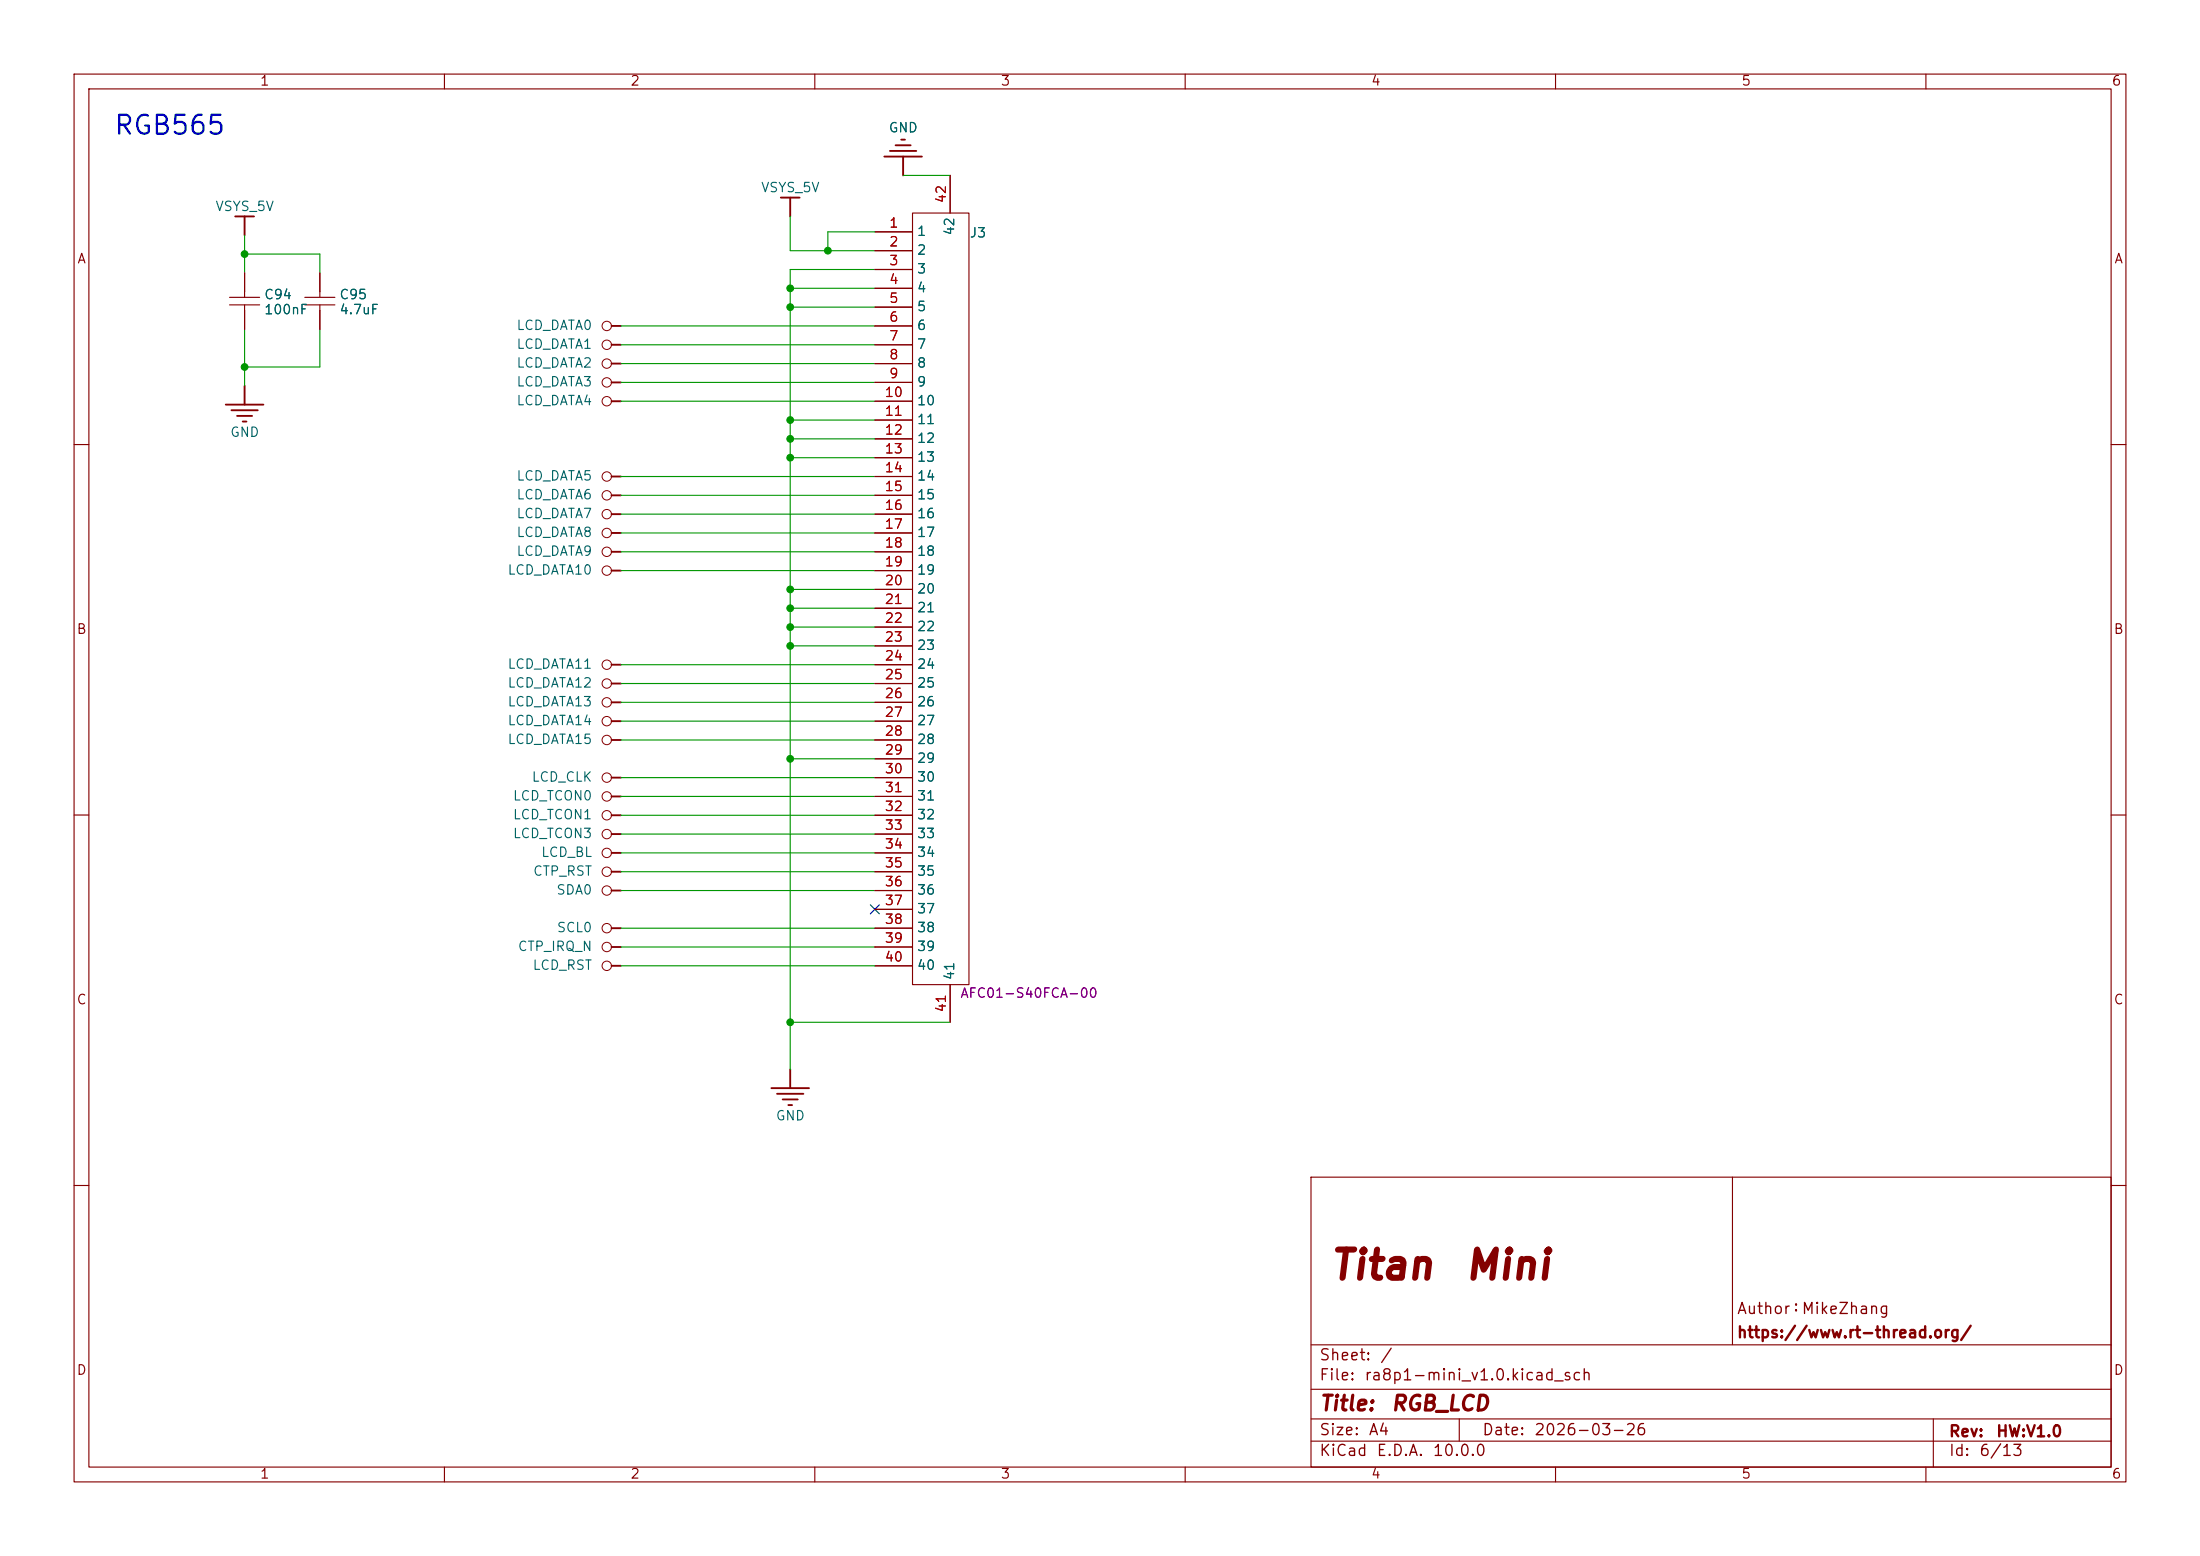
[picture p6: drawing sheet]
<svg xmlns="http://www.w3.org/2000/svg" width="297mm" height="210mm" viewBox="0 0 297 210" stroke-linecap="round" stroke-linejoin="round" font-family="sans-serif">
<g fill="none" stroke="#840000" stroke-width=".15">
<path d="M10 10h277v190h-277zM12 12h273v186h-273zM60 10v2M110 10v2M160 10v2M210 10v2M260 10v2M33 36.8v3.3M43.2 36.8v3.3M118.1 31.3h5.1M118.1 33.8h5.1M118.1 36.4h5.1"/>
<path d="M118.1 38.9h5.1M123.2 28.8h7.6v104.1h-7.6zM128.3 23.7v5.1M31 41.1h4.1M31 40.1h4.1M33 41.1v3.4M41.1 41.1h4.1M41.1 40.1h4.1M43.2 41.1v3.4M118.1 41.5h5.1M118.1 44h5.1M118.1 46.5h5.1"/>
<path d="M118.1 49.1h5.1M118.1 51.6h5.1M118.1 54.2h5.1M118.1 56.7h5.1M118.1 59.2h5.1M10 60h2M118.1 61.8h5.1M118.1 64.3h5.1M118.1 66.9h5.1M118.1 69.4h5.1M118.1 71.9h5.1M118.1 74.5h5.1"/>
<path d="M118.1 77h5.1M118.1 79.6h5.1M285 60h2M118.1 82.1h5.1M118.1 84.6h5.1M118.1 87.2h5.1M118.1 89.7h5.1M118.1 92.3h5.1M118.1 94.8h5.1M118.1 97.3h5.1M118.1 99.9h5.1M10 110h2"/>
<path d="M118.1 102.4h5.1M118.1 105h5.1M118.1 107.5h5.1M118.1 110h5.1M118.1 112.6h5.1M118.1 115.1h5.1M118.1 117.7h5.1M285 110h2M118.1 120.2h5.1M118.1 122.7h5.1M118.1 125.3h5.1M118.1 127.8h5.1"/>
<path d="M118.1 130.4h5.1M128.3 132.9v5.1M177 158.9h108v39.1h-108zM233.9 158.9v22.6M10 160h2M285 160h2M60 198v2M110 198v2M160 198v2M177 194.5h108M177 191.5h108M177 187.5h108"/>
<path d="M177 181.5h108M197 191.5v3M210 198v2M260 198v2M261 191.5v6.5"/>
</g>
<g fill="none" stroke="#840000" stroke-width=".25">
<path d="M120.9 19.6h2M121.7 18.8h.5M31.7 29.2h2.6M33 29.2v2.6M105.4 26.7h2.5M106.7 26.7v2.5M119.4 21.1h5.1M120.1 20.4h3.6M121.9 21.1v2.6M30.5 54.6h5.1M31.2 55.4h3.6M32 56.1h2"/>
<path d="M32.8 56.9h.5M33 52.1v2.5M82.5 51.6h1.3M82.5 46.5h1.3M82.5 49.1h1.3M82.5 54.2h1.3M82.5 44h1.3M82.5 77h1.3M82.5 74.5h1.3M82.5 69.4h1.3M82.5 71.9h1.3M82.5 64.3h1.3"/>
<path d="M82.5 66.9h1.3M82.5 97.3h1.3M82.5 99.9h1.3M82.5 89.7h1.3M82.5 92.3h1.3M82.5 94.8h1.3M82.5 105h1.3M82.5 115.1h1.3M82.5 107.5h1.3M82.5 112.6h1.3M82.5 110h1.3M82.5 117.7h1.3"/>
<path d="M82.5 125.3h1.3M82.5 120.2h1.3M82.5 130.4h1.3M82.5 127.8h1.3M104.1 146.9h5.1M104.9 147.6h3.6M105.7 148.4h2M106.4 149.1h.5M106.7 144.3v2.6"/>
</g>
<g fill="none" stroke="#840000" stroke-width=".14">
<circle cx="81.9" cy="51.6" r=".63"/>
<circle cx="81.9" cy="54.2" r=".63"/>
<circle cx="81.9" cy="49.1" r=".63"/>
<circle cx="81.9" cy="44" r=".63"/>
<circle cx="81.9" cy="46.5" r=".63"/>
<circle cx="81.9" cy="77" r=".63"/>
<circle cx="81.9" cy="71.9" r=".63"/>
<circle cx="81.9" cy="74.5" r=".63"/>
<circle cx="81.9" cy="66.9" r=".63"/>
<circle cx="81.9" cy="64.3" r=".63"/>
<circle cx="81.9" cy="69.4" r=".63"/>
<circle cx="81.9" cy="97.3" r=".63"/>
<circle cx="81.9" cy="89.7" r=".63"/>
<circle cx="81.9" cy="92.3" r=".63"/>
<circle cx="81.9" cy="99.9" r=".63"/>
<circle cx="81.9" cy="94.8" r=".63"/>
<circle cx="81.9" cy="110" r=".63"/>
<circle cx="81.9" cy="112.6" r=".63"/>
<circle cx="81.9" cy="117.7" r=".63"/>
<circle cx="81.9" cy="107.5" r=".63"/>
<circle cx="81.9" cy="105" r=".63"/>
<circle cx="81.9" cy="115.1" r=".63"/>
<circle cx="81.9" cy="125.3" r=".63"/>
<circle cx="81.9" cy="120.2" r=".63"/>
<circle cx="81.9" cy="127.8" r=".63"/>
<circle cx="81.9" cy="130.4" r=".63"/>
</g>
<g fill="none" stroke="#009600" stroke-width=".15">
<path d="M33 31.8v5M33 34.3h10.2v2.5M106.7 29.2v4.6h11.4M106.7 38.9h11.4M118.1 36.4h-11.4v107.9M118.1 31.3h-6.3v2.5M121.9 23.7h6.4M33 44.5v7.6M43.2 44.5v5h-10.2M83.8 51.6h34.3M83.8 49.1h34.3M83.8 54.2h34.3"/>
<path d="M83.8 46.5h34.3M83.8 44h34.3M106.7 41.5h11.4M106.7 56.7h11.4M106.7 59.2h11.4M83.8 66.9h34.3M83.8 64.3h34.3M83.8 69.4h34.3M83.8 71.9h34.3M83.8 77h34.3M83.8 74.5h34.3M106.7 79.6h11.4"/>
<path d="M106.7 61.8h11.4M83.8 92.3h34.3M83.8 99.9h34.3M83.8 94.8h34.3M83.8 97.3h34.3M83.8 89.7h34.3M106.7 84.6h11.4M106.7 82.1h11.4M106.7 87.2h11.4M83.8 115.1h34.3M83.8 112.6h34.3M83.8 107.5h34.3"/>
<path d="M83.8 110h34.3M83.8 117.7h34.3M83.8 105h34.3M106.7 102.4h11.4M83.8 125.3h34.3M83.8 127.8h34.3M83.8 120.2h34.3M83.8 130.4h34.3M106.7 138h21.6"/>
</g>
<path d="M117.5 122.1l1.2 1.2M118.7 122.1l-1.2 1.2" fill="none" stroke="#000084" stroke-width=".15"/>
<g fill="#009600" stroke="#009600" stroke-width=".14">
<circle cx="106.7" cy="102.4" r=".46"/>
<circle cx="106.7" cy="87.2" r=".46"/>
<circle cx="106.7" cy="38.9" r=".46"/>
<circle cx="106.7" cy="41.5" r=".46"/>
<circle cx="106.7" cy="59.2" r=".46"/>
<circle cx="106.7" cy="61.8" r=".46"/>
<circle cx="106.7" cy="84.6" r=".46"/>
<circle cx="106.7" cy="56.7" r=".46"/>
<circle cx="106.7" cy="82.1" r=".46"/>
<circle cx="111.8" cy="33.8" r=".46"/>
<circle cx="106.7" cy="138" r=".46"/>
<circle cx="106.7" cy="79.6" r=".46"/>
<circle cx="33" cy="49.5" r=".46"/>
<circle cx="33" cy="34.3" r=".46"/>
</g>
<g font-size="3.8" fill="#840000">
<text x="179.3" y="173.6">Titan</text>
<text x="197.5" y="173.6">Mini</text>
</g>
<text font-size="2.5" fill="#0000c2" x="15.2" y="18.8">RGB565</text>
<g font-size="2" fill="#840000">
<text x="178" y="190.9">Title:</text>
<text x="187.7" y="190.9">RGB_LCD</text>
</g>
<g font-size="1.5" fill="#840000">
<text x="234.4" y="177.7">Author：MikeZhang</text>
<text x="178" y="184">Sheet:</text>
<text x="186.2" y="184">/</text>
<text x="234.4" y="181">https://www.rt-thread.org/</text>
<text x="178" y="186.7">File:</text>
<text x="184.1" y="186.7">ra8p1-mini_v1.0.kicad_sch</text>
<text x="178" y="196.9">KiCad</text>
<text x="178" y="194.1">Size:</text>
<text x="184.7" y="194.1">A4</text>
<text x="185.7" y="196.9">E.D.A.</text>
<text x="193.3" y="196.9">10.0.0</text>
<text x="200" y="194.1">Date:</text>
<text x="207" y="194.1">2026-03-26</text>
<text x="263" y="194.3">Rev:</text>
<text x="263" y="196.9">Id:</text>
<text x="267.1" y="196.9">6/13</text>
<text x="269.4" y="194.3">HW:V1.0</text>
</g>
<g font-size="1.3" fill="#840000">
<text x="35" y="11.9">1</text>
<text x="85" y="11.9">2</text>
<text x="135" y="11.9">3</text>
<text x="185" y="11.9">4</text>
<text x="235" y="11.9">5</text>
<text x="285" y="11.9">6</text>
<text x="10.3" y="35.9">A</text>
<text x="285.3" y="35.9">A</text>
<text x="10.3" y="85.9">B</text>
<text x="285.3" y="85.9">B</text>
<text x="10.3" y="135.9">C</text>
<text x="285.3" y="135.9">C</text>
<text x="10.3" y="185.9">D</text>
<text x="285.3" y="185.9">D</text>
<text x="35" y="199.9">1</text>
<text x="85" y="199.9">2</text>
<text x="135" y="199.9">3</text>
<text x="185" y="199.9">4</text>
<text x="235" y="199.9">5</text>
<text x="285" y="199.9">6</text>
</g>
<g font-size="1.3" fill="#006464">
<text x="119.9" y="18.2">GND</text>
<text x="29" y="28.8">VSYS_5V</text>
<text x="102.6" y="26.3">VSYS_5V</text>
<text x="123.7" y="32.2">1</text>
<text x="123.7" y="34.7">2</text>
<text x="129.1" y="31.9" transform="rotate(-90 129.1 31.9)">42</text>
<text x="130.8" y="32.4">J3</text>
<text x="35.6" y="40.7">C94</text>
<text x="45.7" y="40.7">C95</text>
<text x="123.7" y="37.2">3</text>
<text x="123.7" y="39.8">4</text>
<text x="35.6" y="42.7">100nF</text>
<text x="45.7" y="42.7">4.7uF</text>
<text x="69.6" y="47.4">LCD_DATA1</text>
<text x="69.6" y="44.9">LCD_DATA0</text>
<text x="123.7" y="42.3">5</text>
<text x="123.7" y="44.9">6</text>
<text x="123.7" y="47.4">7</text>
<text x="69.6" y="52.5">LCD_DATA3</text>
<text x="69.6" y="49.9">LCD_DATA2</text>
<text x="123.7" y="49.9">8</text>
<text x="123.7" y="52.5">9</text>
<text x="31" y="59.3">GND</text>
<text x="69.6" y="55">LCD_DATA4</text>
<text x="123.7" y="55">10</text>
<text x="123.7" y="57.6">11</text>
<text x="69.6" y="65.2">LCD_DATA5</text>
<text x="123.7" y="60.1">12</text>
<text x="123.7" y="62.6">13</text>
<text x="123.7" y="65.2">14</text>
<text x="69.6" y="70.3">LCD_DATA7</text>
<text x="69.6" y="67.7">LCD_DATA6</text>
<text x="123.7" y="67.7">15</text>
<text x="123.7" y="70.3">16</text>
<text x="68.4" y="77.9">LCD_DATA10</text>
<text x="69.6" y="75.3">LCD_DATA9</text>
<text x="69.6" y="72.8">LCD_DATA8</text>
<text x="123.7" y="72.8">17</text>
<text x="123.7" y="75.3">18</text>
<text x="123.7" y="77.9">19</text>
<text x="123.7" y="80.4">20</text>
<text x="123.7" y="83">21</text>
<text x="123.7" y="85.5">22</text>
<text x="123.7" y="88">23</text>
<text x="68.4" y="90.6">LCD_DATA11</text>
<text x="68.4" y="93.1">LCD_DATA12</text>
<text x="68.4" y="95.7">LCD_DATA13</text>
<text x="123.7" y="90.6">24</text>
<text x="123.7" y="93.1">25</text>
<text x="123.7" y="95.7">26</text>
<text x="68.4" y="98.2">LCD_DATA14</text>
<text x="68.4" y="100.7">LCD_DATA15</text>
<text x="123.7" y="98.2">27</text>
<text x="123.7" y="100.7">28</text>
<text x="71.7" y="105.8">LCD_CLK</text>
<text x="123.7" y="103.3">29</text>
<text x="123.7" y="105.8">30</text>
<text x="69.2" y="108.4">LCD_TCON0</text>
<text x="69.2" y="113.4">LCD_TCON3</text>
<text x="69.2" y="110.9">LCD_TCON1</text>
<text x="123.7" y="108.4">31</text>
<text x="123.7" y="110.9">32</text>
<text x="123.7" y="113.4">33</text>
<text x="71.9" y="118.5">CTP_RST</text>
<text x="73" y="116">LCD_BL</text>
<text x="123.7" y="116">34</text>
<text x="123.7" y="118.5">35</text>
<text x="75" y="121.1">SDA0</text>
<text x="123.7" y="121.1">36</text>
<text x="123.7" y="123.6">37</text>
<text x="69.8" y="128.7">CTP_IRQ_N</text>
<text x="71.8" y="131.2">LCD_RST</text>
<text x="75.1" y="126.1">SCL0</text>
<text x="123.7" y="126.1">38</text>
<text x="123.7" y="128.7">39</text>
<text x="123.7" y="131.2">40</text>
<text x="129.1" y="132.4" transform="rotate(-90 129.1 132.4)">41</text>
<text x="104.6" y="151.5">GND</text>
</g>
<g font-size="1.3" fill="#a90000">
<text x="128" y="27.5" transform="rotate(-90 128 27.5)">42</text>
<text x="119.9" y="31">1</text>
<text x="119.9" y="33.6">2</text>
<text x="119.9" y="36.1">3</text>
<text x="119.9" y="38.7">4</text>
<text x="119.9" y="41.2">5</text>
<text x="119.9" y="43.7">6</text>
<text x="119.9" y="46.3">7</text>
<text x="119.3" y="53.9">10</text>
<text x="119.9" y="48.8">8</text>
<text x="119.9" y="51.4">9</text>
<text x="119.3" y="56.4">11</text>
<text x="119.3" y="59">12</text>
<text x="119.3" y="61.5">13</text>
<text x="119.3" y="64.1">14</text>
<text x="119.3" y="66.6">15</text>
<text x="119.3" y="69.1">16</text>
<text x="119.3" y="71.7">17</text>
<text x="119.3" y="74.2">18</text>
<text x="119.3" y="76.8">19</text>
<text x="119.3" y="79.3">20</text>
<text x="119.3" y="81.8">21</text>
<text x="119.3" y="84.4">22</text>
<text x="119.3" y="86.9">23</text>
<text x="119.3" y="89.5">24</text>
<text x="119.3" y="92">25</text>
<text x="119.3" y="94.5">26</text>
<text x="119.3" y="97.1">27</text>
<text x="119.3" y="99.6">28</text>
<text x="119.3" y="102.2">29</text>
<text x="119.3" y="104.7">30</text>
<text x="119.3" y="107.2">31</text>
<text x="119.3" y="109.8">32</text>
<text x="119.3" y="112.3">33</text>
<text x="119.3" y="114.9">34</text>
<text x="119.3" y="117.4">35</text>
<text x="119.3" y="119.9">36</text>
<text x="119.3" y="122.5">37</text>
<text x="119.3" y="125">38</text>
<text x="119.3" y="127.6">39</text>
<text x="119.3" y="130.1">40</text>
<text x="128" y="136.7" transform="rotate(-90 128 136.7)">41</text>
</g>
<text font-size="1.3" fill="#840084" x="129.5" y="135">AFC01-S40FCA-00</text>
</svg>
